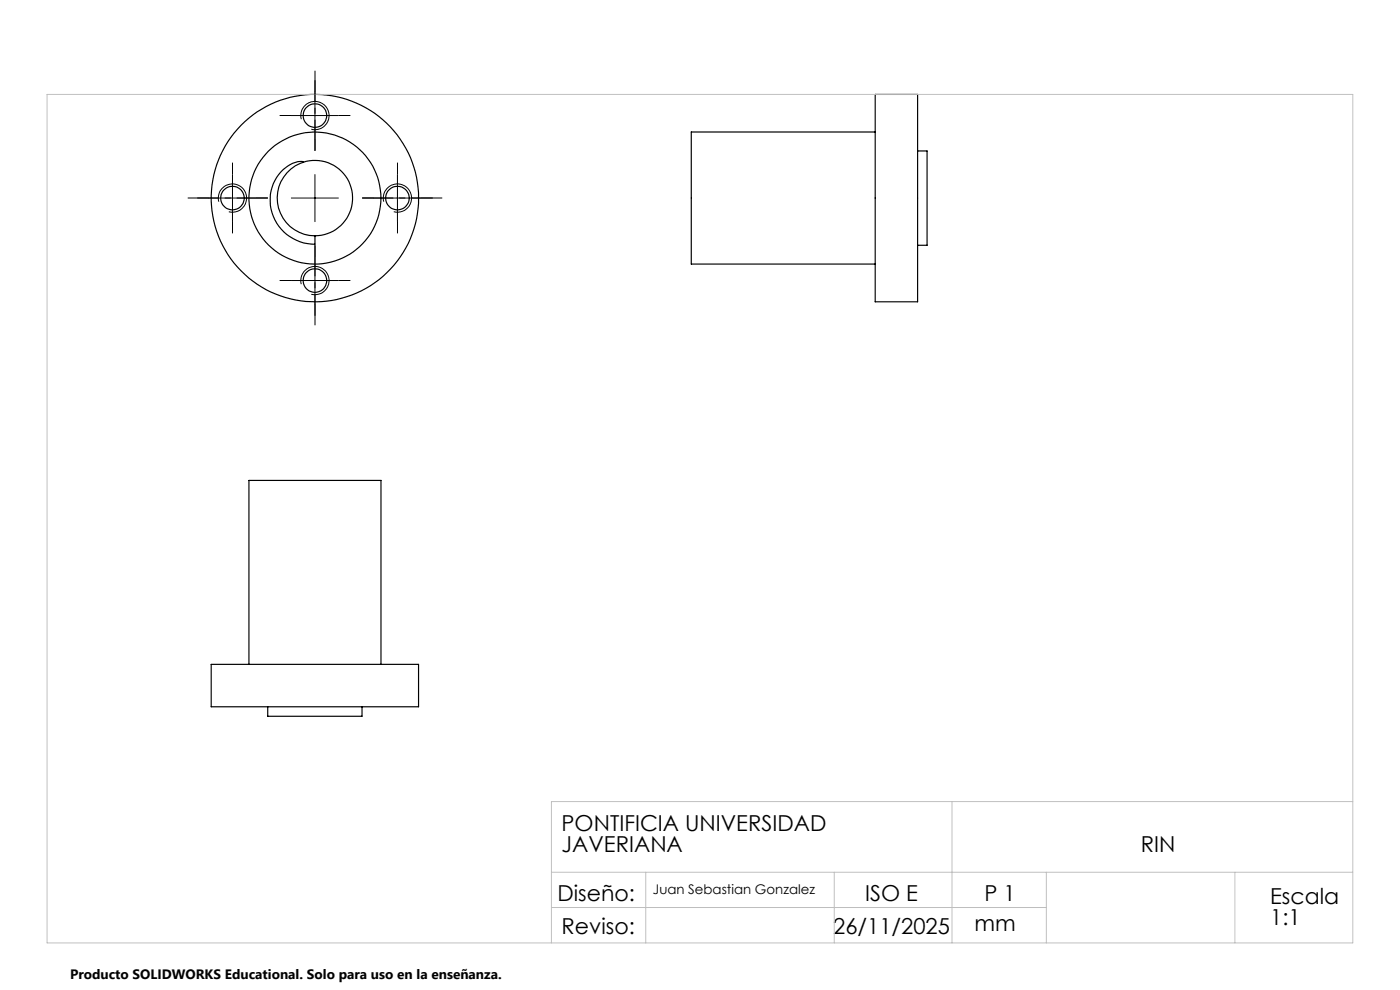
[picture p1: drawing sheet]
<svg xmlns="http://www.w3.org/2000/svg" width="297mm" height="210mm" viewBox="0 0 297 210" stroke-linecap="round" stroke-linejoin="round" font-family="sans-serif">
<g fill="none" stroke="#000" stroke-width=".25">
<path d="M64.3 34.4a8 8 0 0 0-5.4 8.9 8 8 0 0 0 7.9 6.7M64.3 34.4a5.2 5.2 0 0 0-4.7 2.1 9.3 9.3 0 0 0-1.4 10 9.3 9.3 0 0 0 8.6 5.3v-1.8M64.3 34.4a8 8 0 0 1 10.4 6.4 8 8 0 0 1-7.9 9.2M185.7 20h9v44h-9zM185.7 28h-39.1v28h39.1M194.7 32h2v20h-2M44.8 140.9h44v9h-44zM52.8 140.9v-39h28v39M56.8 149.9v2h20v-2"/>
<circle cx="66.8" cy="24.5" r="2.51"/>
<circle cx="49.3" cy="42" r="2.51"/>
<circle cx="66.8" cy="42" r="22"/>
<circle cx="66.8" cy="59.5" r="2.51"/>
<circle cx="66.8" cy="42" r="14"/>
<circle cx="84.3" cy="42" r="2.51"/>
</g>
<g fill="none" stroke="#000" stroke-width=".21">
<path d="M66.8 19.5v10M49.3 37v10M61.8 24.5h10M63.9 25.3a2.99 2.99 0 0 1 2.7-3.8 2.99 2.99 0 0 1 3.2 3.3 2.99 2.99 0 0 1-3.8 2.6M66.8 37v10M84.3 37v10M44.3 42h10M46.4 42.8a2.99 2.99 0 0 1 2.7-3.8 2.99 2.99 0 0 1 3.2 3.3 2.99 2.99 0 0 1-3.8 2.6M61.8 42h10M61.8 59.5h10M66.8 54.5v10M79.3 42h10"/>
<path d="M81.4 42.8a2.99 2.99 0 0 1 2.7-3.8 2.99 2.99 0 0 1 3.2 3.3 2.99 2.99 0 0 1-3.8 2.6M63.9 60.3a3 3 0 0 1 2.7-3.8 3 3 0 0 1 3.2 3.3 3 3 0 0 1-3.8 2.6"/>
</g>
<path d="M66.8 32v-17M56.8 42h-17M66.8 52v17M76.8 42h17" fill="none" stroke="#000" stroke-width=".21" stroke-dasharray="15.2 1.3 1.3 1.3" stroke-dashoffset="8.6" stroke-linecap="butt"/>
<g fill="none" stroke="#000" stroke-width=".21" stroke-dasharray="15.2 1.3 1.3 1.3" stroke-linecap="butt">
<path d="M66.8 19.5v-2.5M49.3 37v-2.5M61.8 24.5h-2.5M66.8 29.5v2.5M71.8 24.5h2.5M84.3 37v-2.5M44.3 42h-2.5M49.3 47v2.5M54.3 42h2.5M61.8 59.5h-2.5M66.8 54.5v-2.5M71.8 59.5h2.5"/>
<path d="M79.3 42h-2.5M84.3 47v2.5M89.3 42h2.5M66.8 64.5v2.5"/>
</g>
<path d="M10 20h277v180h-277zM202 170v30M287 170h-170v30M117 185h170M117 192.5h105M137 185v15M177 185v15M222 185v15M262 185v15" fill="none" stroke="#c0c0c0" stroke-width=".21"/>
<g font-size="4.7">
<text x="119.1" y="176.3">PONTIFICIA UNIVERSIDAD</text>
<text x="119.1" y="180.8">JAVERIANA</text>
<text x="242" y="180.8">RIN</text>
<text x="118.3" y="191.1">Diseño:</text>
<text x="183.5" y="191.1">ISO E</text>
<text x="208.9" y="191.1">P 1</text>
<text x="269.5" y="191.8">Escala</text>
<text x="206.8" y="197.4">mm</text>
<text x="269.5" y="196.3">1:1</text>
<text x="119.1" y="198.2">Reviso:</text>
<text x="176.8" y="198.2">26/11/2025</text>
</g>
<text font-size="2.9" x="14.9" y="207.6">Producto SOLIDWORKS Educational. Solo para uso en la enseñanza.</text>
<text font-size="2.8" x="138.5" y="189.7">Juan Sebastian Gonzalez</text>
</svg>
